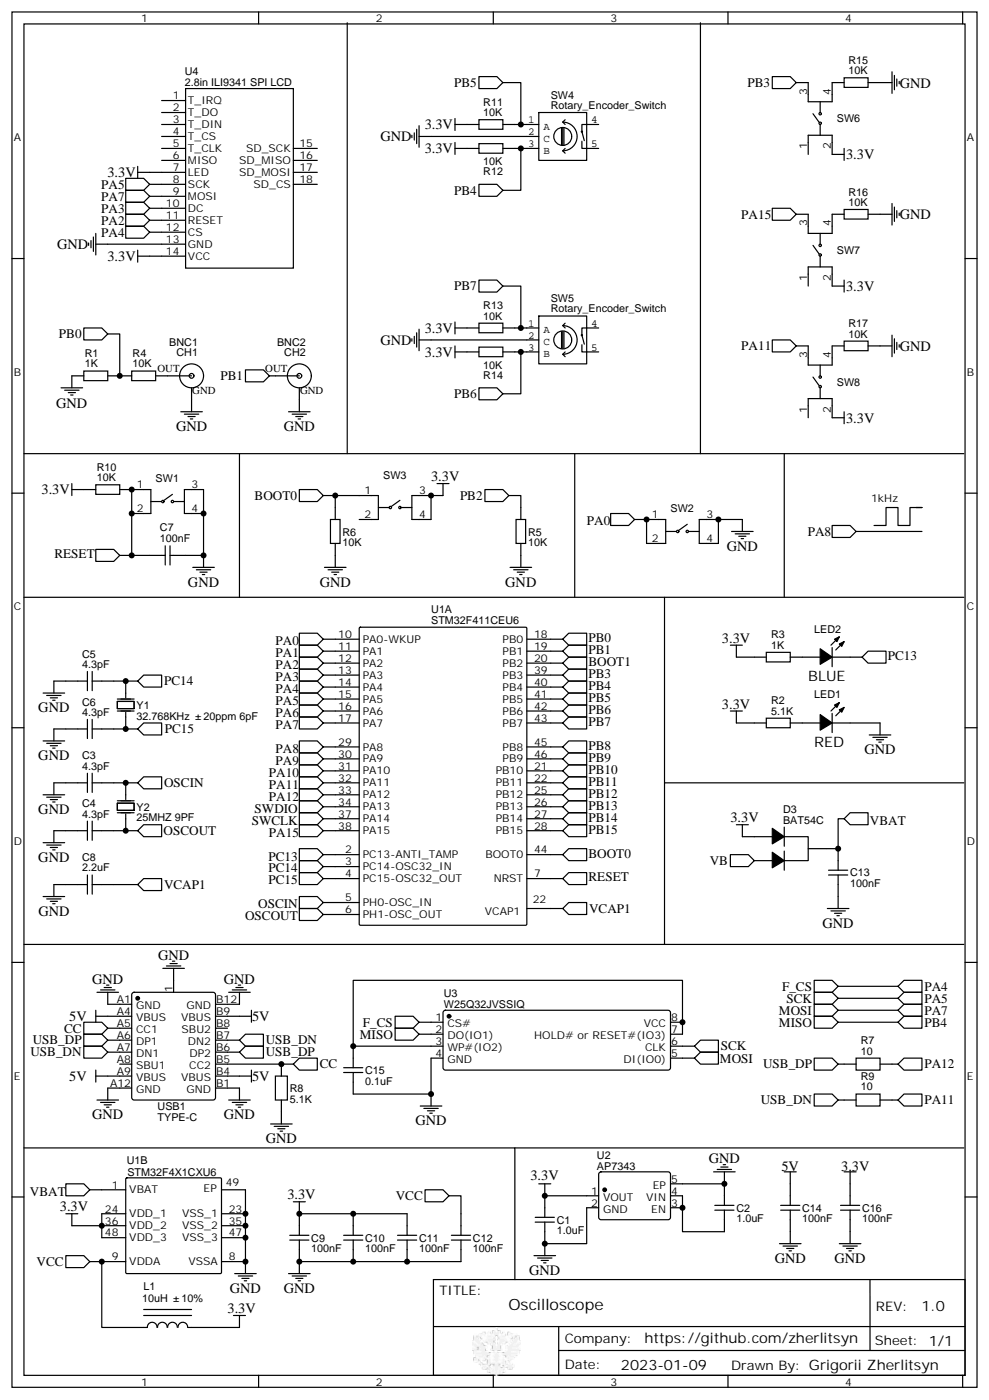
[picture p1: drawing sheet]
# Altium schematic sheet Oscilloscope.schdoc
size 219 x 297 mm

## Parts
BNC1  CH1  [BNC]
BNC2  CH2  [BNC]
C1  1.0uF  [C0603]
C2  1.0uF  [C0603]
C3  4.3pF  [C0603]
C4  4.3pF  [C0603]
C5  4.3pF  [C0603]
C6  4.3pF  [C0603]
C7  100nF  [0603_1608METRIC_PAD1.05X0.95MM_HANDSOLDER]
C8  2.2uF  [C0603]
C9  100nF  [C0603]
C10  100nF  [C0603]
C11  100nF  [C0603]
C12  100nF  [C0603]
C13  100nF  [C0603]
C14  100nF  [C0603]
C15  0.1uF  [C0603]
C16  100nF  [C0603]
D3  BAT54C  [SOT-23-3_L2.9-W1.6-P1.90-LS2.8-BR]
L1  10uH ±10%  [L0603]
LED1  XL-0603QYGC  [LED-0603]  (value not drawn)
LED2  XL-0603QYGC  [LED-0603]  (value not drawn)
R1  1KΩ  [0603_1608METRIC_PAD1.05X0.95MM_HANDSOLDER]
R2  5.1K  [0603_1608METRIC_PAD1.05X0.95MM_HANDSOLDER]
R3  1K  [0603_1608METRIC_PAD1.05X0.95MM_HANDSOLDER]
R4  10KΩ  [0603_1608METRIC_PAD1.05X0.95MM_HANDSOLDER]
R5  10KΩ  [0603_1608METRIC_PAD1.05X0.95MM_HANDSOLDER]
R6  10KΩ  [0603_1608METRIC_PAD1.05X0.95MM_HANDSOLDER]
R7  10Ω  [R0603]
R8  5.1KΩ  [R0603]
R9  10Ω  [R0603]
R10  10K  [0603_1608METRIC_PAD1.05X0.95MM_HANDSOLDER]
R11  10KΩ  [0603_1608METRIC_PAD1.05X0.95MM_HANDSOLDER]
R12  10KΩ  [0603_1608METRIC_PAD1.05X0.95MM_HANDSOLDER]
R13  10KΩ  [0603_1608METRIC_PAD1.05X0.95MM_HANDSOLDER]
R14  10KΩ  [0603_1608METRIC_PAD1.05X0.95MM_HANDSOLDER]
R15  10KΩ  [0603_1608METRIC_PAD1.05X0.95MM_HANDSOLDER]
R16  10KΩ  [0603_1608METRIC_PAD1.05X0.95MM_HANDSOLDER]
R17  10KΩ  [0603_1608METRIC_PAD1.05X0.95MM_HANDSOLDER]
SW1  K2-6639SP-C4SC-04  [KEY-6.0*6.0]  (value not drawn)
SW2  K2-6639SP-C4SC-04  [KEY-6.0*6.0]  (value not drawn)
SW3  K2-6639SP-C4SC-04  [KEY-6.0*6.0]  (value not drawn)
SW4  Rotary_Encoder_Switch
SW5  Rotary_Encoder_Switch
SW6  K2-6639SP-C4SC-04  [KEY-6.0*6.0]  (value not drawn)
SW7  K2-6639SP-C4SC-04  [KEY-6.0*6.0]  (value not drawn)
SW8  K2-6639SP-C4SC-04  [KEY-6.0*6.0]  (value not drawn)
U1A  STM32F411CEU6  [ST-LQFP48]
U1B  STM32F4X1CXU6  [ST-LQFP48]
U2  AP7343  [X2-DFN1010-4_L1.0-W1.0-P0.65-BL-EP]
U3  W25Q32JVSSIQ  [SOIC-8_L5.3-W5.3-P1.27-LS8.0-BL]
U4  2.8in ILI9341 SPI LCD  [2.8IN-ILI9341-SPI-LCD]
USB1  TYPE-C  [TYPE-C-SMD_TYPE-CF3.1]
Y1  32.768KHz ±20ppm 6pF  [OSC-49S-1]
Y2  25MHZ 9PF  [OSC-49S-1]

## Ports
BOOT0 (in), BOOT1 (in), CC (in), F_CS (in), MISO (in), MOSI (in), OSCIN (in), OSCOUT (in), PA0 (in), PA1 (in), PA2 (in), PA3 (in), PA4 (in), PA5 (in), PA6 (in), PA7 (in), PA8 (in), PA9 (in), PA10 (in), PA11 (in), PA12 (in), PA15 (in), PB0 (in), PB1 (in), PB2 (in), PB3 (in), PB4 (in), PB5 (in), PB6 (in), PB7 (in), PB8 (in), PB9 (in), PB10 (in), PB11 (in), PB12 (in), PB13 (in), PB14 (in), PB15 (in), PC13 (in), PC14 (in), PC15 (in), RESET (in), SCK (in), SWCLK (in), SWDIO (in), USB_DN (in), USB_DP (in), VB (in), VBAT (in), VCAP1 (in), VCC (in)

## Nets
3.3V: C1.1 C9.1 C10.1 C11.1 C16.1 D3.1(A1) L1.2 R2.1 R3.1 R10.2 R11.2 R12.2 R13.2 R14.2 SW3.3 SW3.4 SW6.2 SW7.2 SW8.2 U1B.24(VDD_1) U1B.36(VDD_2) U1B.48(VDD_3) U2.1(VOUT) U4.7(LED) U4.14(VCC)
5V: C14.1 USB1.A4(VBUS) USB1.A9(VBUS) USB1.B4(VBUS) USB1.B9(VBUS)
GND: BNC1.GND BNC2.GND C1.2 C2.1 C3.1 C4.1 C5.1 C6.1 C7.2 C8.1 C9.2 C10.2 C11.2 C12.2 C13.2 C14.2 C15.2 C16.2 LED1.2(K) R1.1 R5.1 R6.1 R8.2 R15.1 R16.1 R17.1 SW1.3 SW1.4 SW2.3 SW2.4 SW4.2(C) SW5.2(C) U1B.8(VSSA) U1B.23(VSS_1) U1B.35(VSS_2) U1B.47(VSS_3) U2.2(GND) U2.5(EP) U3.4(GND) U4.13(GND) USB1.1(EH) USB1.A1(GND) USB1.A12(GND) USB1.B1(GND) USB1.B12(GND)
BOOT0: R6.2 SW3.1 U1A.44(BOOT0) ; port BOOT0
BOOT1: U1A.20(PB2) ; port BOOT1
CC: R8.1 USB1.A5(CC1) USB1.B5(CC2) ; port CC
F_CS: U1A.14(PA4) U3.1(CS#) U4.12(CS) ; port PA4, port F_CS
MISO: R12.1 SW4.3(B) U1A.40(PB4) U3.2(DO(IO1)) ; port PB4, port MISO
MOSI: U1A.17(PA7) U3.5(DI(IO0)) U4.9(MOSI) ; port PA7, port MOSI
OSCIN: C3.2 U1A.5(PH0-OSC_IN) Y2.1(OSC1) ; port OSCIN
OSCOUT: C4.2 U1A.6(PH1-OSC_OUT) Y2.2(OSC2) ; port OSCOUT
PA0: SW2.1 SW2.2 U1A.10(PA0-WKUP) ; port PA0
PA1: U1A.11(PA1) ; port PA1
PA2: U1A.12(PA2) U4.11(RESET) ; port PA2
PA3: U1A.13(PA3) U4.10(DC) ; port PA3
PA5: U1A.15(PA5) U3.6(CLK) U4.8(SCK) ; port PA5, port SCK
PA6: U1A.16(PA6) ; port PA6
PA8: U1A.29(PA8) ; port PA8
PA9: U1A.30(PA9) ; port PA9
PA10: U1A.31(PA10) ; port PA10
PA11: R9.2 SW8.3 U1A.32(PA11) ; port PA11
PA12: R7.2 U1A.33(PA12) ; port PA12
PA15: SW7.3 U1A.38(PA15) ; port PA15
PB0: R1.2 R4.1 U1A.18(PB0) ; port PB0
PB1: BNC2.S(OUT) U1A.19(PB1) ; port PB1
PB2: R5.2 ; port PB2
PB3: SW6.3 U1A.39(PB3) ; port PB3
PB5: R11.1 SW4.1(A) U1A.41(PB5) ; port PB5
PB6: R14.1 SW5.3(B) U1A.42(PB6) ; port PB6
PB7: R13.1 SW5.1(A) U1A.43(PB7) ; port PB7
PB8: U1A.45(PB8) ; port PB8
PB9: U1A.46(PB9) ; port PB9
PB10: U1A.21(PB10) ; port PB10
PB11: U1A.22(PB11) ; port PB11
PB12: U1A.25(PB12) ; port PB12
PB13: U1A.26(PB13) ; port PB13
PB14: U1A.27(PB14) ; port PB14
PB15: U1A.28(PB15) ; port PB15
PC13: LED2.2(K) U1A.2(PC13-ANTI_TAMP) ; port PC13
PC14: C5.2 U1A.3(PC14-OSC32_IN) Y1.1(OSC1) ; port PC14
PC15: C6.2 U1A.4(PC15-OSC32_OUT) Y1.2(OSC2) ; port PC15
RESET: C7.1 R10.1 SW1.1 SW1.2 U1A.7(NRST) ; port RESET
SWCLK: U1A.37(PA14) ; port SWCLK
SWDIO: U1A.34(PA13) ; port SWDIO
USB_DN: R9.1 USB1.A7(DN1) USB1.B7(DN2) ; port USB_DN
USB_DP: R7.1 USB1.A6(DP1) USB1.B6(DP2) ; port USB_DP
VB: D3.2(A2) ; port VB
VBAT: C13.1 D3.3(K) U1B.1(VBAT) ; port VBAT
VCAP1: C8.2 ; port VCAP1
VCC: C12.1 L1.1 U1B.9(VDDA) ; port VCC
NetBNC1_S: BNC1.S(OUT) R4.2
NetC2_2: C2.2 U2.3(EN) U2.4(VIN)
NetC15_1: C15.1 U3.3(WP#(IO2)) U3.7(HOLD#_or_RESET#(IO3)) U3.8(VCC)
NetLED1_1: LED1.1(A) R2.2
NetLED2_1: LED2.1(A) R3.2
NetR15_2: R15.2 SW6.4
NetR16_2: R16.2 SW7.4
NetR17_2: R17.2 SW8.4

Not connected (* = marked no-connect by the designer): SW3 2; SW4 4 5; SW5 4 5; SW6 1; SW7 1; SW8 1; U4 1(T_IRQ) 2(T_DO) 3(T_DIN) 4(T_CS) 5(T_CLK) 6(MISO) 15(SD_SCK) 16(SD_MISO) 17(SD_MOSI) 18(SD_CS); USB1 A8(SBU1) B8(SBU2)

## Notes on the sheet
- 1kHz
- BLUE
- (near LED1) RED
- (near U1A) VCAP1
- (near U1A) 22
- (near U1B) EP
- (near U1B) 49
